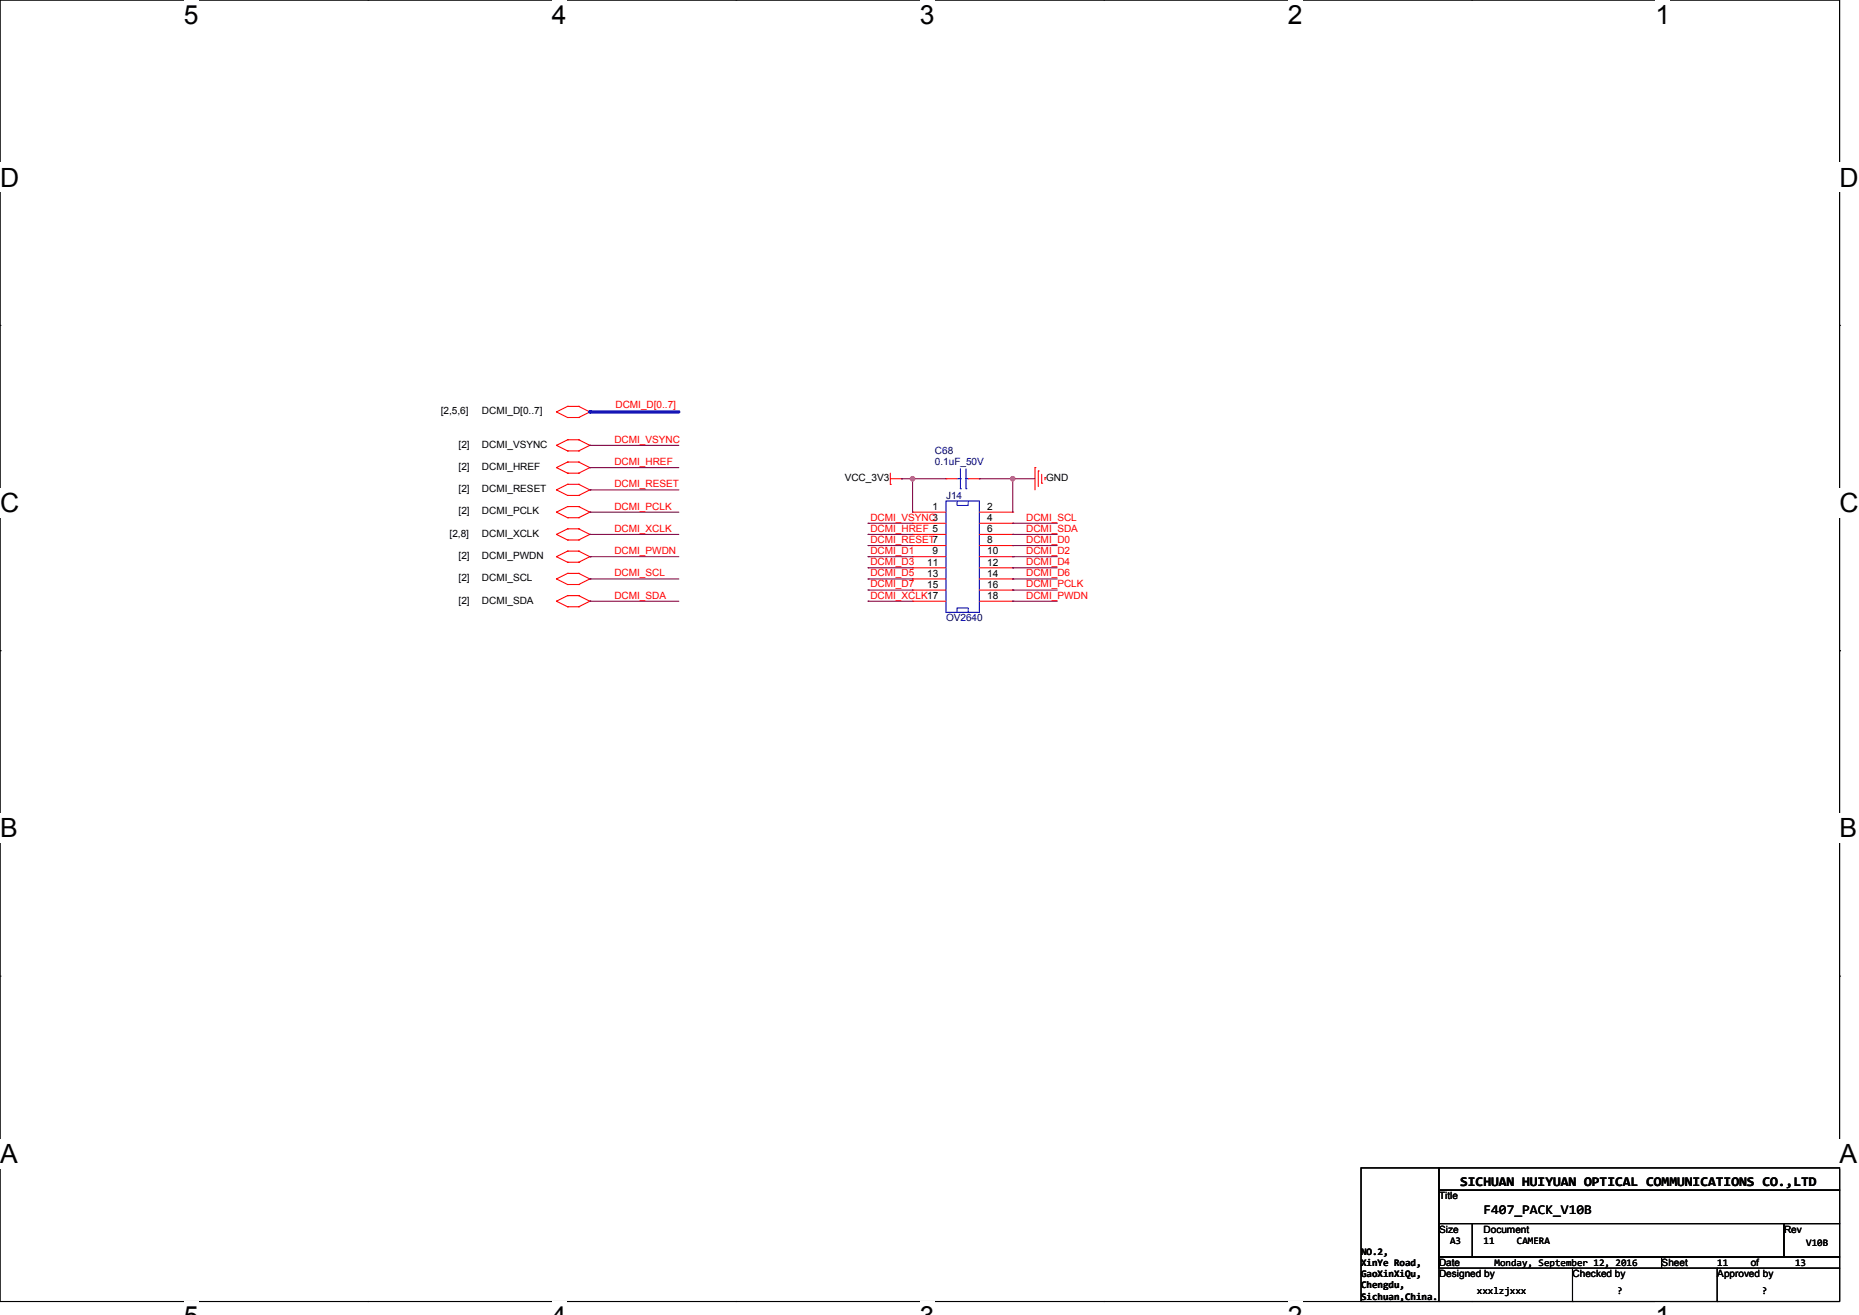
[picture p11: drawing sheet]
<svg xmlns="http://www.w3.org/2000/svg" width="297mm" height="210mm" viewBox="0 0 297 210" stroke-linecap="round" stroke-linejoin="round" font-family="sans-serif">
<path d="M0 0h293.9v207.8h-293.9z" fill="none" stroke="#000" stroke-width=".17"/>
<g fill="#fff">
<path d="M29.4 0h2.3v4.7h-2.3z"/>
<path d="M29.4 207.8h2.3v2.2h-2.3z"/>
</g>
<path d="M58.8 0h.1M58.8 207.8h.1" fill="none" stroke="#000" stroke-width=".17"/>
<g fill="#fff">
<path d="M88.2 0h2.3v4.7h-2.3z"/>
<path d="M88.2 207.8h2.3v2.2h-2.3z"/>
</g>
<path d="M117.6 0h.1M117.6 207.8h.1" fill="none" stroke="#000" stroke-width=".17"/>
<g fill="#fff">
<path d="M146.9 0h2.4v4.7h-2.4z"/>
<path d="M146.9 207.8h2.4v2.2h-2.4z"/>
</g>
<path d="M176.3 0h.1M176.3 207.8h.1" fill="none" stroke="#000" stroke-width=".17"/>
<g fill="#fff">
<path d="M205.7 0h2.4v4.7h-2.4z"/>
<path d="M205.7 207.8h2.4v2.2h-2.4z"/>
</g>
<path d="M235.1 0h.1M235.1 207.8h.1" fill="none" stroke="#000" stroke-width=".17"/>
<g fill="#fff">
<path d="M264.5 0h2.4v4.7h-2.4z"/>
<path d="M264.5 207.8h2.4v2.2h-2.4z"/>
<path d="M0 26h3.1v4.7h-3.1z"/>
<path d="M293.9 26h3.1v4.7h-3.1z"/>
<path d="M0 77.9h3.1v4.8h-3.1z"/>
<path d="M293.9 77.9h3.1v4.8h-3.1z"/>
</g>
<path d="M0 52h.1M293.9 52h.1" fill="none" stroke="#000" stroke-width=".17"/>
<g fill="#fff">
<path d="M0 129.9h2.8v4.7h-2.8z"/>
<path d="M293.9 129.9h2.8v4.7h-2.8z"/>
</g>
<path d="M0 103.9h.1M293.9 103.9h.1" fill="none" stroke="#000" stroke-width=".17"/>
<g fill="#fff">
<path d="M0 181.9h2.8v4.7h-2.8z"/>
<path d="M293.9 181.9h2.8v4.7h-2.8z"/>
</g>
<g fill="none" stroke="#000" stroke-width=".17">
<path d="M0 155.9h.1M293.9 155.9h.1M217.4 186.5h12.5v21.3h-12.5zM229.9 186.5h64v3.6h-64zM229.9 190.1h64v5.3h-64zM229.9 195.4h5.3v5.3h-5.3zM235.2 195.4h49.8v5.3h-49.8zM285 195.4h8.9v5.3h-8.9zM229.9 200.7h35.6v1.8h-35.6zM251.2 207.8h.1M251.2 202.5v5.3M265.5 200.7h28.4v1.8h-28.4z"/>
<path d="M274.3 207.8h.1M274.3 202.5v5.3M293.9 202.5v5.3h-64"/>
</g>
<g fill="none" stroke="#f00" stroke-width=".17">
<path d="M88.9 65.8h.1M88.9 71.1h.1M88.9 74.7h.1M88.9 78.2h.1M88.9 65.8l1.8 .9M88.9 71.1l1.8 .9M88.9 74.7l1.8 .9M88.9 78.2l1.8 .9M90.7 64.9h.1M90.7 66.7h.1M90.7 70.2h.1M90.7 72h.1"/>
<path d="M90.7 73.8h.1M90.7 75.6h.1M90.7 77.3h.1M90.7 79.1h.1M90.7 64.9l-1.8 .9M90.7 64.9h1.8M90.7 66.7h1.8M90.7 70.2l-1.8 .9M90.7 70.2h1.8M90.7 72h1.8M90.7 73.8l-1.8 .9M90.7 73.8h1.8"/>
<path d="M90.7 75.6h1.8M90.7 77.3l-1.8 .9M90.7 77.3h1.8M90.7 79.1h1.8M92.5 64.9h.1M92.5 66.7h.1M92.5 70.2h.1M92.5 72h.1M92.5 73.8h.1M92.5 75.6h.1M92.5 77.3h.1M92.5 79.1h.1"/>
<path d="M92.5 64.9l1.7 .9M92.5 70.2l1.7 .9M92.5 73.8l1.7 .9M92.5 77.3l1.7 .9M94.2 65.8h.1M94.2 71.1h.1M94.2 74.7h.1M94.2 78.2h.1M94.2 65.8l-1.7 .9M94.2 71.1l-1.7 .9M94.2 74.7l-1.7 .9M94.2 78.2l-1.7 .9"/>
<path d="M142.2 77.3h.1M142.2 76.5h1.8M142.2 75.6v1.7M144 76.5h.1M151.1 76.5h.1M151.1 76.5h1.8M154.7 76.5h1.8M156.5 76.5h.1M165.4 74.7h.1M165.4 74.7v3.5M165.9 75.2h.1M165.9 75.2v2.5"/>
<path d="M166.4 77.2h.1M166.4 75.7v1.5M167 76.3h.1M167 76.3v.3M88.9 81.8h.1M88.9 85.3h.1M88.9 88.9h.1M88.9 92.5h.1M88.9 96h.1M88.9 81.8l1.8 .9M88.9 85.3l1.8 .9M88.9 88.9l1.8 .9"/>
<path d="M88.9 92.5l1.8 .8M88.9 96l1.8 .9M90.7 80.9h.1M90.7 82.7h.1M90.7 84.5h.1M90.7 86.2h.1M90.7 88h.1M90.7 89.8h.1M90.7 91.6h.1M90.7 93.3h.1M90.7 95.1h.1M90.7 96.9h.1"/>
<path d="M90.7 80.9l-1.8 .9M90.7 80.9h1.8M90.7 82.7h1.8M90.7 84.5l-1.8 .8M90.7 84.5h1.8M90.7 86.2h1.8M90.7 88l-1.8 .9M90.7 88h1.8M90.7 89.8h1.8M90.7 91.6l-1.8 .9M90.7 91.6h1.8M90.7 93.3h1.8"/>
<path d="M90.7 95.1l-1.8 .9M90.7 95.1h1.8M90.7 96.9h1.8M92.5 80.9h.1M92.5 82.7h.1M92.5 84.5h.1M92.5 86.2h.1M92.5 88h.1M92.5 89.8h.1M92.5 91.6h.1M92.5 93.3h.1M92.5 95.1h.1"/>
<path d="M92.5 96.9h.1M92.5 80.9l1.7 .9M92.5 84.5l1.7 .8M92.5 88l1.7 .9M92.5 91.6l1.7 .9M92.5 95.1l1.7 .9M94.2 81.8h.1M94.2 85.3h.1M94.2 88.9h.1M94.2 92.5h.1M94.2 96h.1M94.2 81.8l-1.7 .9"/>
<path d="M94.2 85.3l-1.7 .9M94.2 88.9l-1.7 .9M94.2 92.5l-1.7 .8M94.2 96l-1.7 .9M145.8 81.8h.1M145.8 83.6h.1M145.8 85.3h.1M145.8 87.1h.1M145.8 88.9h.1M145.8 90.7h.1M145.8 92.5h.1M145.8 94.2h.1"/>
<path d="M145.8 96h.1M145.8 81.8h5.3M145.8 83.6h5.3M145.8 85.3h5.3M145.8 87.1h5.3M145.8 88.9h5.3M145.8 90.7h5.3M145.8 92.5h5.3M145.8 94.2h5.3M145.8 96h5.3M156.5 81.8h5.3M156.5 83.6h5.3"/>
<path d="M156.5 85.3h5.3M156.5 87.1h5.3M156.5 88.9h5.3M156.5 90.7h5.3M156.5 92.5h5.3M156.5 94.2h5.3M156.5 96h5.3M161.8 81.8h.1M161.8 83.6h.1M161.8 85.3h.1M161.8 87.1h.1M161.8 88.9h.1"/>
<path d="M161.8 90.7h.1M161.8 92.5h.1M161.8 94.2h.1M161.8 96h.1"/>
</g>
<path d="M152.9 76.5h.5M153.4 78.1h.1M153.4 76.5h.1M153.4 74.9v3.2M154.3 76.5h.1M154.3 78.1h.1M154.3 76.5h.4M154.3 74.9v3.2M151.1 80h5.4v17.8h-5.4zM152.9 97.8v-.7h1.8v.7M152.9 80v.7h1.8v-.7" fill="none" stroke="#00f" stroke-width=".17"/>
<path d="M94.2 65.8h14.3" fill="none" stroke="#00f" stroke-width=".53"/>
<circle cx="94.2" cy="65.8" r=".26" fill="#00f"/>
<g fill="none" stroke="#800040" stroke-width=".17">
<path d="M94.2 71.1h.1M94.2 74.7h.1M94.2 78.2h.1M94.2 71.1h14.3M94.2 74.7h14.3M94.2 78.2h14.3M144 76.5h.1M144 76.5h7.1M145.8 76.5h.1M145.8 76.5v5.3M156.5 76.5h.1M156.5 76.5h8.9"/>
<path d="M161.8 76.5h.1M161.8 76.5v5.3M94.2 81.8h.1M94.2 85.3h.1M94.2 88.9h.1M94.2 92.5h.1M94.2 96h.1M94.2 81.8h14.3M94.2 85.3h14.3M94.2 88.9h14.3M94.2 92.5h14.3M94.2 96h14.3"/>
<path d="M138.7 83.6h.1M138.7 85.3h.1M138.7 87.1h.1M138.7 88.9h.1M138.7 90.7h.1M138.7 92.5h.1M138.7 94.2h.1M138.7 96h.1M138.7 85.3h7.1M138.7 83.6h7.1M138.7 87.1h7.1M138.7 88.9h7.1"/>
<path d="M138.7 90.7h7.1M138.7 92.5h7.1M138.7 94.2h7.1M138.7 96h7.1M161.8 83.6h.1M161.8 85.3h.1M161.8 87.1h.1M161.8 88.9h.1M161.8 90.7h.1M161.8 92.5h.1M161.8 94.2h.1M161.8 96h.1"/>
<path d="M161.8 85.3h7.1M161.8 83.6h7.1M161.8 87.1h7.1M161.8 88.9h7.1M161.8 90.7h7.1M161.8 92.5h7.1M161.8 94.2h7.1M161.8 96h7.1"/>
</g>
<g fill="#f0f" stroke="#f0f" stroke-width=".17">
<circle cx="145.8" cy="76.4" r=".35"/>
<circle cx="161.8" cy="76.4" r=".35"/>
</g>
<g font-size="4.2">
<text x="29.4" y="3.8">5</text>
<text x="88.2" y="3.8">4</text>
<text x="147" y="3.8">3</text>
<text x="205.7" y="3.8">2</text>
<text x="264.5" y="3.8">1</text>
<text x="0" y="29.8">D</text>
<text x="293.9" y="29.8">D</text>
<text x="0" y="81.8">C</text>
<text x="293.9" y="81.8">C</text>
<text x="0" y="133.7">B</text>
<text x="293.9" y="133.7">B</text>
<text x="0" y="185.7">A</text>
<text x="293.9" y="185.7">A</text>
</g>
<g font-size="2.1">
<text x="233.3" y="189.4">SICHUAN HUIYUAN OPTICAL COMMUNICATIONS CO.,LTD</text>
<text x="237" y="193.8">F407_PACK_V10B</text>
</g>
<g font-size="1.6" fill="#f00">
<text x="98.3" y="65.2">DCMI_D[0..7]</text>
<text x="98.2" y="70.7">DCMI_VSYNC</text>
<text x="98.2" y="74.3">DCMI_HREF</text>
<text x="98.2" y="77.8">DCMI_RESET</text>
<text x="98.2" y="81.4">DCMI_PCLK</text>
<text x="139.1" y="83.2">DCMI_VSYNC3</text>
<text x="163.9" y="83.2">DCMI_SCL</text>
<text x="98.2" y="84.9">DCMI_XCLK</text>
<text x="98.2" y="88.5">DCMI_PWDN</text>
<text x="139.1" y="84.9">DCMI_HREF 5</text>
<text x="139.1" y="86.7">DCMI_RESET7</text>
<text x="139.1" y="88.5">DCMI_D1</text>
<text x="163.9" y="84.9">DCMI_SDA</text>
<text x="163.9" y="86.7">DCMI_D0</text>
<text x="163.9" y="88.5">DCMI_D2</text>
<text x="98.2" y="92">DCMI_SCL</text>
<text x="98.2" y="95.6">DCMI_SDA</text>
<text x="139.1" y="90.3">DCMI_D3</text>
<text x="139.1" y="92">DCMI_D5</text>
<text x="139.1" y="93.8">DCMI_D7</text>
<text x="139.1" y="95.6">DCMI_XCLK17</text>
<text x="163.9" y="90.3">DCMI_D4</text>
<text x="163.9" y="92">DCMI_D6</text>
<text x="163.9" y="93.8">DCMI_PCLK</text>
<text x="163.9" y="95.6">DCMI_PWDN</text>
</g>
<g font-size="1.6">
<text x="70.4" y="66.2">[2,5,6]</text>
<text x="73.3" y="71.5">[2]</text>
<text x="77" y="66.2">DCMI_D[0..7]</text>
<text x="77" y="71.5">DCMI_VSYNC</text>
<text x="73.3" y="75">[2]</text>
<text x="77" y="75">DCMI_HREF</text>
<text x="135" y="76.8">VCC_3V3</text>
<text x="167.1" y="76.8">GND</text>
<text x="73.3" y="78.6">[2]</text>
<text x="73.3" y="82.2">[2]</text>
<text x="77" y="78.6">DCMI_RESET</text>
<text x="77" y="82.2">DCMI_PCLK</text>
<text x="149" y="81.4">1</text>
<text x="157.7" y="81.4">2</text>
<text x="157.7" y="83.2">4</text>
<text x="71.8" y="85.7">[2,8]</text>
<text x="73.3" y="89.3">[2]</text>
<text x="77" y="85.7">DCMI_XCLK</text>
<text x="77" y="89.3">DCMI_PWDN</text>
<text x="149" y="88.5">9</text>
<text x="157.7" y="85">6</text>
<text x="157.7" y="86.8">8</text>
<text x="157.7" y="88.5">10</text>
<text x="73.3" y="92.8">[2]</text>
<text x="77" y="92.8">DCMI_SCL</text>
<text x="148.1" y="90.3">11</text>
<text x="148.1" y="92.1">13</text>
<text x="148.1" y="93.9">15</text>
<text x="157.7" y="90.3">12</text>
<text x="157.7" y="92.1">14</text>
<text x="157.7" y="93.9">16</text>
<text x="157.7" y="95.6">18</text>
<text x="73.3" y="96.4">[2]</text>
<text x="77" y="96.4">DCMI_SDA</text>
<text x="229.9" y="191.5">Title</text>
<text x="229.9" y="196.8">Size</text>
<text x="237" y="196.8">Document</text>
<text x="285" y="196.8">Rev</text>
<text x="217.4" y="200.4">NO.2,</text>
<text x="217.4" y="202.2">XinYe Road,</text>
<text x="217.5" y="204">GaoXinXiQu,</text>
<text x="229.9" y="202.2">Date</text>
<text x="229.9" y="204">Designed by</text>
<text x="231.7" y="198.6">A3</text>
<text x="237" y="198.6">11</text>
<text x="238.8" y="202.2">Monday, September 12, 2016</text>
<text x="242.3" y="198.6">CAMERA</text>
<text x="251.2" y="204">Checked by</text>
<text x="265.5" y="202.2">Sheet</text>
<text x="274.3" y="202.2">11</text>
<text x="274.4" y="204">Approved by</text>
<text x="279.7" y="202.2">of</text>
<text x="286.8" y="202.2">13</text>
<text x="288.6" y="199">V10B</text>
<text x="217.4" y="205.8">Chengdu,</text>
<text x="217.4" y="207.5">Sichuan,China.</text>
<text x="236" y="206.7">xxxlzjxxx</text>
<text x="258.3" y="206.7">?</text>
<text x="281.5" y="206.7">?</text>
</g>
<g font-size="1.6" fill="#000080">
<text x="149.4" y="72.6">C68</text>
<text x="149.4" y="74.3">0.1uF_50V</text>
<text x="151.1" y="79.7">J14</text>
<text x="151.1" y="99.2">OV2640</text>
</g>
</svg>
